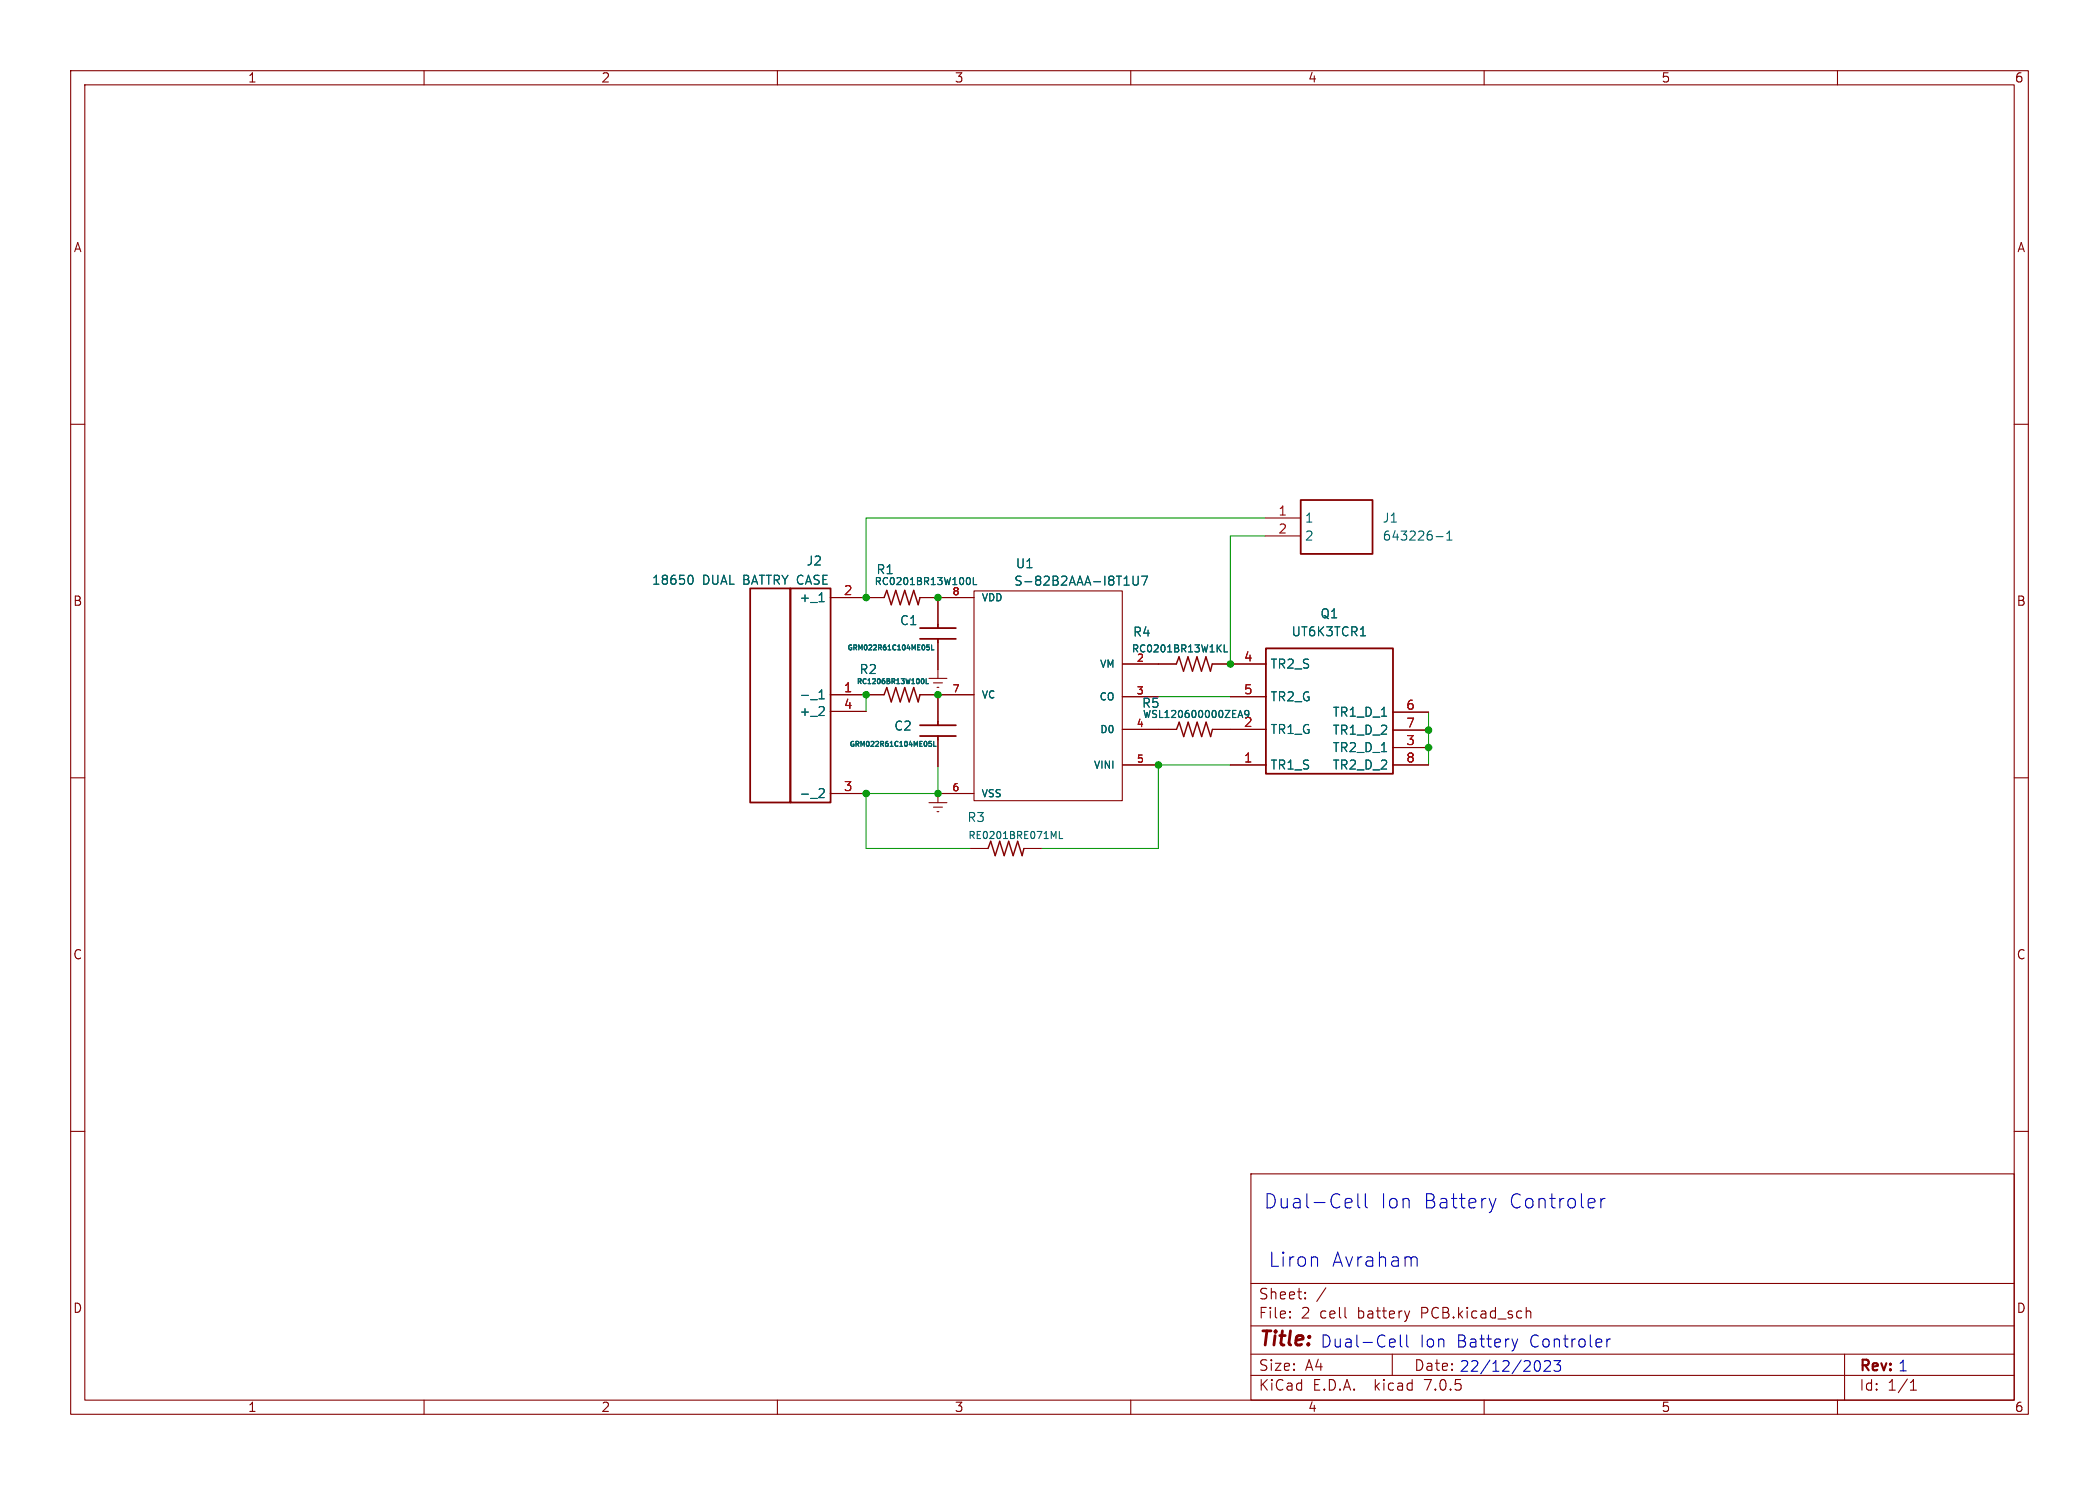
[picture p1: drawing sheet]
<svg xmlns="http://www.w3.org/2000/svg" width="297mm" height="210mm" viewBox="0 0 297 210" stroke-linecap="round" stroke-linejoin="round" font-family="sans-serif">
<g fill="none" stroke="#840000" stroke-width=".15">
<path d="M10 10h277v190h-277zM12 12h273v186h-273zM60 10v2M110 10v2M160 10v2M210 10v2M260 10v2M10 60h2M285 60h2M179 73.3h5M179 75.8h5M117.5 98.2h7.6"/>
<path d="M117.5 84.5h7.6M130.2 98.2h7.6M130.2 84.5h7.6M131.4 95.9h2.6M132.1 96.6h1.2M132.6 97.2h.2M132.7 84.5v3.8M132.7 90.9v5M132.7 98.2v3.9M137.8 83.6h21v29.6h-21zM158.8 98.5h5.1M158.8 93.9h7.6"/>
<path d="M171.5 93.9h7.7M174.1 98.5h5.1M10 110h2M117.5 112.2h5.1M117.5 100.6h5.1M131.4 113.5h2.6M132.1 114.1h1.2M132.6 114.8h.2M132.7 112.2h5.1M132.7 104.6v3.8M132.7 112.2v1.3M137.3 120h2.5"/>
<path d="M144.9 120h2.5M158.8 103.1h5.1M158.8 108.2h5.1M163.9 103.1h2.6M171.6 103.1h7.6M174.1 108.2h5.1M197.1 108.2h5M197.1 105.7h5M197.1 100.7h5M197.1 103.3h5M285 110h2M10 160h2"/>
<path d="M285 160h2M177 166h108v32h-108zM60 198v2M110 198v2M160 198v2M177 194.5h108M177 191.5h108M177 187.5h108M177 181.5h108M182.5 186.3h.1l-.1 .1M182.5 186.3v.1M182.5 185.5v.1"/>
<path d="M182.5 185.5h.1l-.1 .1M184.7 183.6v.1M184.7 183.6h-.1l.1 .1M184.7 182.8v.1M184.7 182.8h-.1l.1 .1M187.6 182.1l-1.3 2M190.4 186.3l.1 .1M197 191.5v3M199.5 185.4l-.4 1M210 198v2M216 184.9v1.5M216 185.5a.37 .37 0 0 1 .6 .1v.8"/>
<path d="M260 198v2M261 191.5v6.5M270.3 196.6h.9M270.3 195.5l.4-.4v1.5"/>
</g>
<path d="M125.1 98.2l.4-1 .6 2.1 .6-2.1 .7 2.1 .6-2.1 .7 2.1 .6-2.1 .6 2.1 .3-1.1M125.1 84.5l.4-1 .6 2 .6-2 .7 2 .6-2 .7 2 .6-2 .6 2 .3-1M166.4 93.9l.4-1 .7 2 .6-2 .6 2 .7-2 .6 2 .6-2 .7 2 .2-1M139.8 120l.4-1 .6 2 .7-2 .6 2 .6-2 .7 2 .6-2 .6 2 .3-1M166.5 103.1l.4-1 .6 2.1 .6-2.1 .7 2.1 .6-2.1 .6 2.1 .7-2.1 .6 2.1 .3-1.1" fill="none" stroke="#840000" stroke-width=".2"/>
<g fill="none" stroke="#006464" stroke-width=".15">
<path d="M203.2 75.9h1M204.7 76.4h.7M204.7 75.5l.4-.4v1.3M97.6 81.4a.69 .69 0 0 1 .3 1.1l-.3 .1M115.9 98.8h.7M115.9 97.9l.4-.3v1.2M115.9 85.1h.7M130.6 96a.44 .44 0 0 1 0 .7M131 96v.7h.4M131.2 91.2h.3M131.2 91.5l.3 .1v.3h-.3M131.8 91.2v.7h.4"/>
<path d="M137.1 81.7a.63 .63 0 0 1 0 1M137.7 81.7v1h.5M160.3 81.5v1l.3 .2h.3l.1-.2v-1M161.5 81.5h.9l-.6 1.2M173.2 91.2v1h.5M192.5 89.9h.7M115.8 101.2h.8M116.1 111.5l.4 .1 .1 .3v.2l-.8 .7h.8M116.6 100v.5M131.5 104.8h.3M131.5 105.1l.3 .1v.3h-.3M132.1 104.8v.7h.4"/>
<path d="M149.9 117.6v1h.5M175.3 101.2h.4M175.5 100.5l.3 1M176.2 101l-.1-.3 .2-.2 .3 .1 .1 .4M176.7 100.9l-.1 .1"/>
</g>
<path d="M184 70.7h10.2v7.6h-10.2zM106.1 83.2h5.7v30.3h-5.7zM111.8 83.2h5.7v30.3h-5.7zM130.2 90.3h5.1M130.2 88.8h5.1M132.7 88.3v.5M132.7 90.3v.6M179.1 91.7h18v17.7h-18zM130.2 104.1h5.1M130.2 102.6h5.1M132.7 102.1v.5M132.7 104.1v.5" fill="none" stroke="#840000" stroke-width=".25"/>
<g fill="none" stroke="#0000c2" stroke-width=".15">
<path d="M186.3 177.8l.1 .2v1.1M190.6 169.5l.6 .1 .1 .4-1 .2M191.2 170.7l-.6 .1M192.1 168.8v1.7l.3 .3M193.2 168.8v1.7l.3 .3M200.2 177.7l.3 .3v1.1M210.7 169.5l.5 1.3M211.2 170.8l-.2 .5M211.7 169.5l-.5 1.3M226.5 169.5v1.3M227.1 169.5a.51 .51 0 0 0-.6 .4M196.9 189.4h.4l.1 .4-.8 .1"/>
<path d="M197.3 190.4l-.4 .1M198.1 188.8v1.4l.3 .3M199 188.8v1.4l.3 .3M213.9 189.4l.4 1.1M214.3 190.5l-.1 .4M214.7 189.4l-.4 1.1M217.5 192.4h.1a.94 .94 0 0 1 0 1.5h-.1M218.5 192.6l.2-.2 .5 .1a.41 .41 0 0 1 .1 .6l-.8 .8h.9M219.9 192.4h.9l-.5 .6a.41 .41 0 0 1 .5 .3v.3l-.1 .2-.6 .1-.2-.1M227.4 189.4v1.1M227.9 189.4a.43 .43 0 0 0-.5 .3"/>
</g>
<g fill="none" stroke="#009600" stroke-width=".15">
<path d="M179 73.3h-56.4v11.2M179 75.8h-4.9v18.1M122.6 98.2v2.4M132.7 98.2h.1M132.7 84.5h.1M163.9 98.5h10.2M174.1 93.9h.1M132.7 108.4v3.8M132.7 112.2h.1M132.7 112.2h-10.1v7.8h14.7M163.9 103.1h.1M174.1 108.2h-10.2v11.8h-16.5"/>
<path d="M202.1 100.7v7.5"/>
</g>
<g fill="#009600" stroke="#009600" stroke-width=".15">
<circle cx="132.7" cy="112.2" r=".46"/>
<circle cx="132.7" cy="98.2" r=".46"/>
<circle cx="122.6" cy="98.2" r=".46"/>
<circle cx="122.6" cy="112.2" r=".46"/>
<circle cx="132.7" cy="84.5" r=".46"/>
<circle cx="122.6" cy="84.5" r=".46"/>
<circle cx="163.9" cy="108.2" r=".46"/>
<circle cx="174.1" cy="93.9" r=".46"/>
<circle cx="202.1" cy="105.7" r=".46"/>
<circle cx="202.1" cy="103.3" r=".46"/>
</g>
<g font-size="2.8" fill="#0000c2">
<text x="178.7" y="171.1">Dual-Cell</text>
<text x="195.2" y="171.1">Ion</text>
<text x="201.2" y="171.1">Battery</text>
<text x="213.3" y="171.1">Controler</text>
<text x="179.4" y="179.3">Liron</text>
<text x="188.3" y="179.3">Avraham</text>
</g>
<text font-size="2.8" fill="#840000" x="178" y="190.8">Title:</text>
<g font-size="2.4" fill="#0000c2">
<text x="186.7" y="190.7">Dual-Cell</text>
<text x="200.8" y="190.7">Ion</text>
<text x="206" y="190.7">Battery</text>
<text x="216.3" y="190.7">Controler</text>
</g>
<g font-size="2.1" fill="#840000">
<text x="178" y="183.9">Sheet:</text>
<text x="178" y="186.6">File:</text>
<text x="184" y="186.6">2</text>
<text x="186.7" y="186.6">cell</text>
<text x="192" y="186.6">battery</text>
<text x="201" y="186.6">PCB.kicad_sch</text>
<text x="178" y="196.8">KiCad</text>
<text x="178" y="194">Size:</text>
<text x="184.6" y="194">A4</text>
<text x="185.7" y="196.8">E.D.A.</text>
<text x="194.4" y="196.8">kicad</text>
<text x="201.5" y="196.8">7.0.5</text>
<text x="263" y="196.8">Id:</text>
<text x="267" y="196.8">1/1</text>
</g>
<g font-size="2.1" fill="#0000c2">
<text x="200" y="194">Date: 22/12/2023</text>
<text x="263" y="194.2">Rev: 1</text>
</g>
<g font-size="1.8" fill="#840000">
<text x="35" y="11.8">1</text>
<text x="85" y="11.8">2</text>
<text x="135" y="11.8">3</text>
<text x="185" y="11.8">4</text>
<text x="235" y="11.8">5</text>
<text x="285" y="11.8">6</text>
<text x="10.4" y="35.8">A</text>
<text x="285.4" y="35.8">A</text>
<text x="10.3" y="85.8">B</text>
<text x="285.3" y="85.8">B</text>
<text x="10.3" y="135.8">C</text>
<text x="285.3" y="135.8">C</text>
<text x="10.3" y="185.8">D</text>
<text x="285.3" y="185.8">D</text>
<text x="35" y="199.8">1</text>
<text x="85" y="199.8">2</text>
<text x="135" y="199.8">3</text>
<text x="185" y="199.8">4</text>
<text x="235" y="199.8">5</text>
<text x="285" y="199.8">6</text>
</g>
<g font-size="1.8" fill="#a90000">
<text x="180.8" y="73">1</text>
<text x="180.8" y="75.5">2</text>
<text x="119.3" y="84.3">2</text>
<text x="176" y="93.6">4</text>
<text x="119.3" y="98">1</text>
<text x="119.3" y="100.4">4</text>
<text x="176" y="98.3">5</text>
<text x="198.9" y="100.5">6</text>
<text x="176" y="107.9">1</text>
<text x="176" y="102.9">2</text>
<text x="198.9" y="105.5">3</text>
<text x="198.9" y="103">7</text>
<text x="198.9" y="107.9">8</text>
<text x="119.3" y="112">3</text>
</g>
<g font-size="1.8" fill="#006464">
<text x="184.6" y="74.1">1</text>
<text x="184.6" y="76.6">2</text>
<text x="195.6" y="74.1">J1</text>
<text x="195.6" y="76.6">643226-1</text>
<text x="92.2" y="82.9">18650</text>
<text x="99.3" y="82.9">DUAL BATTRY CASE</text>
<text x="114.1" y="80.1">J2</text>
<text x="123.9" y="81.4">R1</text>
<text x="143.4" y="83">S-82B2AAA-I8T1U7</text>
<text x="143.7" y="80.5">U1</text>
<text x="113.1" y="85.3">+_1</text>
<text x="127.3" y="88.6">C1</text>
<text x="186.8" y="87.6">Q1</text>
<text x="121.6" y="95.5">R2</text>
<text x="160.3" y="90.2">R4</text>
<text x="179.7" y="94.7">TR2_S</text>
<text x="182.7" y="90.2">UT6K3TCR1</text>
<text x="113.1" y="99.1">-_1</text>
<text x="113.1" y="101.4">+_2</text>
<text x="161.5" y="100.3">R5</text>
<text x="179.7" y="99.4">TR2_G</text>
<text x="188.6" y="101.5">TR1_D_1</text>
<text x="126.5" y="103.5">C2</text>
<text x="179.7" y="104">TR1_G</text>
<text x="188.6" y="106.5">TR2_D_1</text>
<text x="188.6" y="104.1">TR1_D_2</text>
<text x="113.1" y="113">-_2</text>
<text x="179.7" y="109">TR1_S</text>
<text x="188.6" y="109">TR2_D_2</text>
<text x="136.8" y="116.4">R3</text>
</g>
<g font-size="1.4" fill="#006464">
<text x="123.7" y="82.9">RC0201BR13W100L</text>
<text x="138.8" y="85.2">VDD</text>
<text x="155.6" y="94.6">VM</text>
<text x="160.1" y="92.4">RC0201BR13W1KL</text>
<text x="160.8" y="93.6">2</text>
<text x="138.8" y="98.9">VC</text>
<text x="155.5" y="99.2">CO</text>
<text x="161.7" y="101.7">WSL120600000ZEA9</text>
<text x="155.6" y="103.8">D0</text>
<text x="138.8" y="112.9">VSS</text>
<text x="154.7" y="108.9">VINI</text>
<text x="136.9" y="118.8">RE0201BRE071ML</text>
</g>
<g font-size="1.4" fill="#a90000">
<text x="134.7" y="84.3">8</text>
<text x="134.7" y="98">7</text>
<text x="160.8" y="98.3">3</text>
<text x="160.8" y="102.9">4</text>
<text x="160.8" y="107.9">5</text>
<text x="134.7" y="112">6</text>
</g>
<g font-size="1" fill="#006464">
<text x="119.8" y="92.1">GRM022R61C104ME05L</text>
<text x="121.2" y="96.9">RC1206BR13W100L</text>
<text x="120.1" y="105.8">GRM022R61C104ME05L</text>
</g>
</svg>
